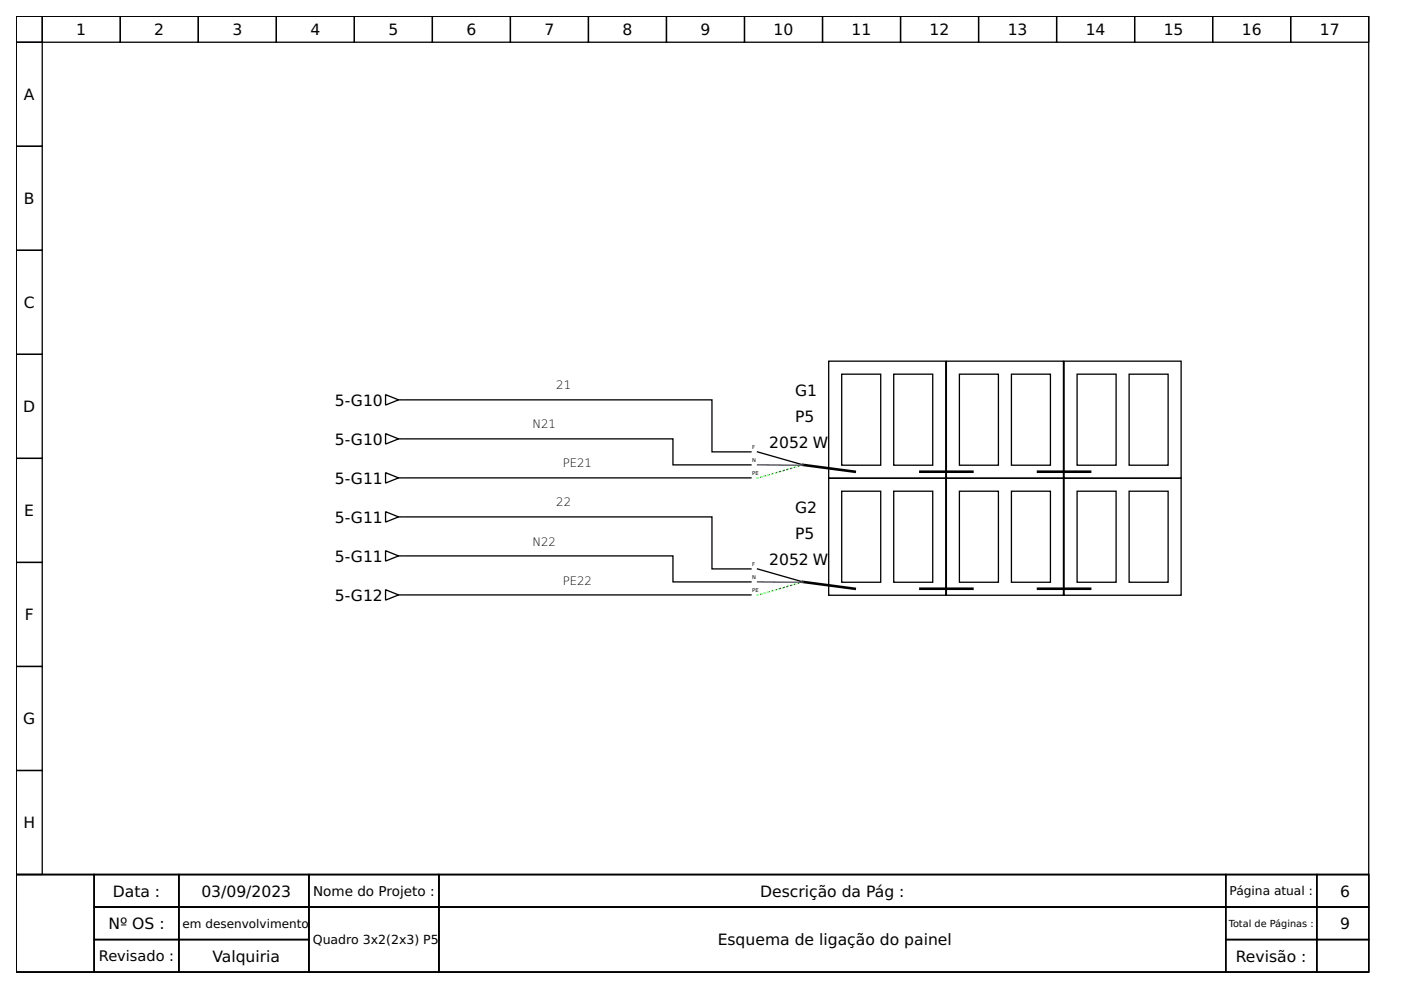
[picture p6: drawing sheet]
<svg xmlns="http://www.w3.org/2000/svg" width="297mm" height="210mm" viewBox="0 0 297 210" stroke-linecap="round" stroke-linejoin="round" font-family="sans-serif">
<g fill="none" stroke="#000" stroke-width=".28">
<path d="M3.4 3.4h286.8v182h-286.8zM3.4 3.4h5.6v5.6h-5.6zM3.4 9h5.6v22h-5.6zM9 3.4h16.5v5.6h-16.5zM25.5 3.4h16.5v5.6h-16.5zM42 3.4h16.6v5.6h-16.6zM58.6 3.4h16.5v5.6h-16.5zM75.1 3.4h16.6v5.6h-16.6zM91.7 3.4h16.5v5.6h-16.5zM108.2 3.4h16.6v5.6h-16.6zM124.8 3.4h16.5v5.6h-16.5zM141.3 3.4h16.5v5.6h-16.5z"/>
<path d="M157.8 3.4h16.6v5.6h-16.6zM174.4 3.4h16.5v5.6h-16.5zM190.9 3.4h16.6v5.6h-16.6zM207.5 3.4h16.5v5.6h-16.5zM224 3.4h16.6v5.6h-16.6zM240.6 3.4h16.5v5.6h-16.5zM257.1 3.4h16.6v5.6h-16.6zM273.7 3.4h16.5v5.6h-16.5zM3.4 31h5.6v22.1h-5.6zM3.4 53.1h5.6v22h-5.6zM3.4 75.1h5.6v22.1h-5.6zM175.7 76.6h24.8v24.8h-24.8z"/>
<path d="M178.5 79.3h8.2v19.3h-8.2zM189.5 79.3h8.3v19.3h-8.3zM200.7 76.6h24.8v24.8h-24.8zM203.4 79.3h8.3v19.3h-8.3zM214.4 79.3h8.3v19.3h-8.3zM225.6 76.6h24.8v24.8h-24.8zM228.4 79.3h8.2v19.3h-8.2zM239.4 79.3h8.3v19.3h-8.3zM3.4 97.2h5.6v22h-5.6zM81.7 91.9l2.8 1.2-2.8 1.1zM81.7 83.7l2.8 1.1-2.8 1.1zM84.5 93.1h.8"/>
<path d="M84.5 84.8h.8M85.6 93.1h57.1v5.5h16.5M85.6 84.8h65.4v11h8.2M160.6 95.8l9.7 2.8M3.4 119.2h5.6v22.1h-5.6zM81.7 100.2l2.8 1.1-2.8 1.1zM81.7 116.8l2.8 1.1-2.8 1.1zM81.7 108.5l2.8 1.1-2.8 1.1zM84.5 101.3h.8M84.5 117.9h.8M84.5 109.6h.8M85.6 101.3h73.6"/>
<path d="M85.6 117.9h57.1v5.5h16.5M85.6 109.6h65.4v11h8.2M175.7 101.4h24.8v24.8h-24.8zM178.5 104.1h8.2v19.3h-8.2zM189.5 104.1h8.3v19.3h-8.3zM200.7 101.4h24.8v24.8h-24.8zM203.4 104.1h8.3v19.3h-8.3zM214.4 104.1h8.3v19.3h-8.3zM225.6 101.4h24.8v24.8h-24.8zM228.4 104.1h8.2v19.3h-8.2zM239.4 104.1h8.3v19.3h-8.3zM81.7 125l2.8 1.1-2.8 1.1z"/>
<path d="M84.5 126.1h.8M85.6 126.1h73.6M160.6 120.6l9.7 2.8M3.4 141.3h5.6v22.1h-5.6zM3.4 163.4h5.6v22h-5.6zM3.4 185.4h286.8v20.7h-286.8zM3.4 185.4h16.6v20.7h-16.6zM20 185.4h17.9v6.9h-17.9zM20 192.3h17.9v6.9h-17.9zM20 199.2h17.9v6.9h-17.9zM37.9 185.4h27.6v6.9h-27.6zM37.9 192.3h27.6v6.9h-27.6z"/>
<path d="M37.9 199.2h27.6v6.9h-27.6zM65.5 185.4h27.6v6.9h-27.6zM65.5 192.3h27.6v13.8h-27.6zM93.1 185.4h166.8v6.9h-166.8zM93.1 192.3h166.8v13.8h-166.8zM259.9 185.4h19.3v6.9h-19.3zM259.9 192.3h19.3v6.9h-19.3zM259.9 199.2h19.3v6.9h-19.3zM279.2 185.4h11v6.9h-11zM279.2 192.3h11v6.9h-11zM279.2 199.2h11v6.9h-11z"/>
</g>
<path d="M170.3 98.6l10.9 1.4M195.1 100h11.1M220.1 100h11M170.3 123.4l10.9 1.4M195.1 124.8h11.1M220.1 124.8h11" fill="none" stroke="#000" stroke-width=".55"/>
<path d="M160.6 98.6h9.3M160.6 123.4h9.3" fill="none" stroke="#00f" stroke-width=".28"/>
<path d="M170.3 98.6l-9.8 2.8M170.3 123.4l-9.8 2.8" fill="none" stroke="#0f0" stroke-width=".28" stroke-dasharray=".3 .6"/>
<g font-size="3.3">
<text x="16.2" y="7.4">1</text>
<text x="32.7" y="7.4">2</text>
<text x="49.3" y="7.4">3</text>
<text x="65.8" y="7.4">4</text>
<text x="82.3" y="7.4">5</text>
<text x="98.9" y="7.4">6</text>
<text x="115.4" y="7.4">7</text>
<text x="132" y="7.4">8</text>
<text x="148.5" y="7.4">9</text>
<text x="164" y="7.4">10</text>
<text x="180.6" y="7.4">11</text>
<text x="197.1" y="7.4">12</text>
<text x="213.6" y="7.4">13</text>
<text x="230.2" y="7.4">14</text>
<text x="246.7" y="7.4">15</text>
<text x="263.3" y="7.4">16</text>
<text x="279.8" y="7.4">17</text>
<text x="5.1" y="21.2">A</text>
<text x="5.1" y="43.3">B</text>
<text x="5" y="65.3">C</text>
<text x="168.6" y="84">G1</text>
<text x="4.9" y="87.4">D</text>
<text x="71" y="86">5-G10</text>
<text x="168.6" y="89.5">P5</text>
<text x="71" y="94.3">5-G10</text>
<text x="163.1" y="95">2052 W</text>
<text x="71" y="102.6">5-G11</text>
<text x="5.1" y="109.5">E</text>
<text x="71" y="110.8">5-G11</text>
<text x="168.6" y="108.8">G2</text>
<text x="71" y="119.1">5-G11</text>
<text x="163.1" y="119.8">2052 W</text>
<text x="168.6" y="114.3">P5</text>
<text x="5.2" y="131.5">F</text>
<text x="71" y="127.4">5-G12</text>
<text x="4.9" y="153.6">G</text>
<text x="5" y="175.6">H</text>
<text x="23.9" y="190.1">Data :</text>
<text x="42.7" y="190.1">03/09/2023</text>
<text x="161.2" y="190.1">Descrição da Pág :</text>
<text x="284.2" y="190.1">6</text>
<text x="23" y="197">Nº OS :</text>
<text x="284.2" y="197">9</text>
<text x="45" y="203.9">Valquiria</text>
<text x="152.2" y="200.4">Esquema de ligação do painel</text>
<text x="262" y="203.9">Revisão :</text>
</g>
<text font-size="3.1" x="21" y="203.8">Revisado :</text>
<text font-size="2.9" x="66.4" y="189.9">Nome do Projeto :</text>
<text font-size="2.7" x="66.3" y="200.2">Quadro 3x2(2x3) P5</text>
<g font-size="2.6">
<text x="260.7" y="189.8">Página atual :</text>
<text x="38.7" y="196.7">em desenvolvimento</text>
</g>
<g font-size="2.5">
<text x="117.9" y="82.6">21</text>
<text x="112.9" y="90.8">N21</text>
<text x="119.3" y="99.1">PE21</text>
<text x="117.9" y="107.4">22</text>
<text x="112.9" y="115.7">N22</text>
<text x="119.3" y="123.9">PE22</text>
</g>
<text font-size="2.1" x="260.5" y="196.5">Total de Páginas :</text>
<g font-size="1.1">
<text x="159.5" y="95.3">F</text>
<text x="159.5" y="98">N</text>
<text x="159.5" y="100.8">PE</text>
<text x="159.5" y="122.8">N</text>
<text x="159.5" y="120.1">F</text>
<text x="159.5" y="125.6">PE</text>
</g>
</svg>
